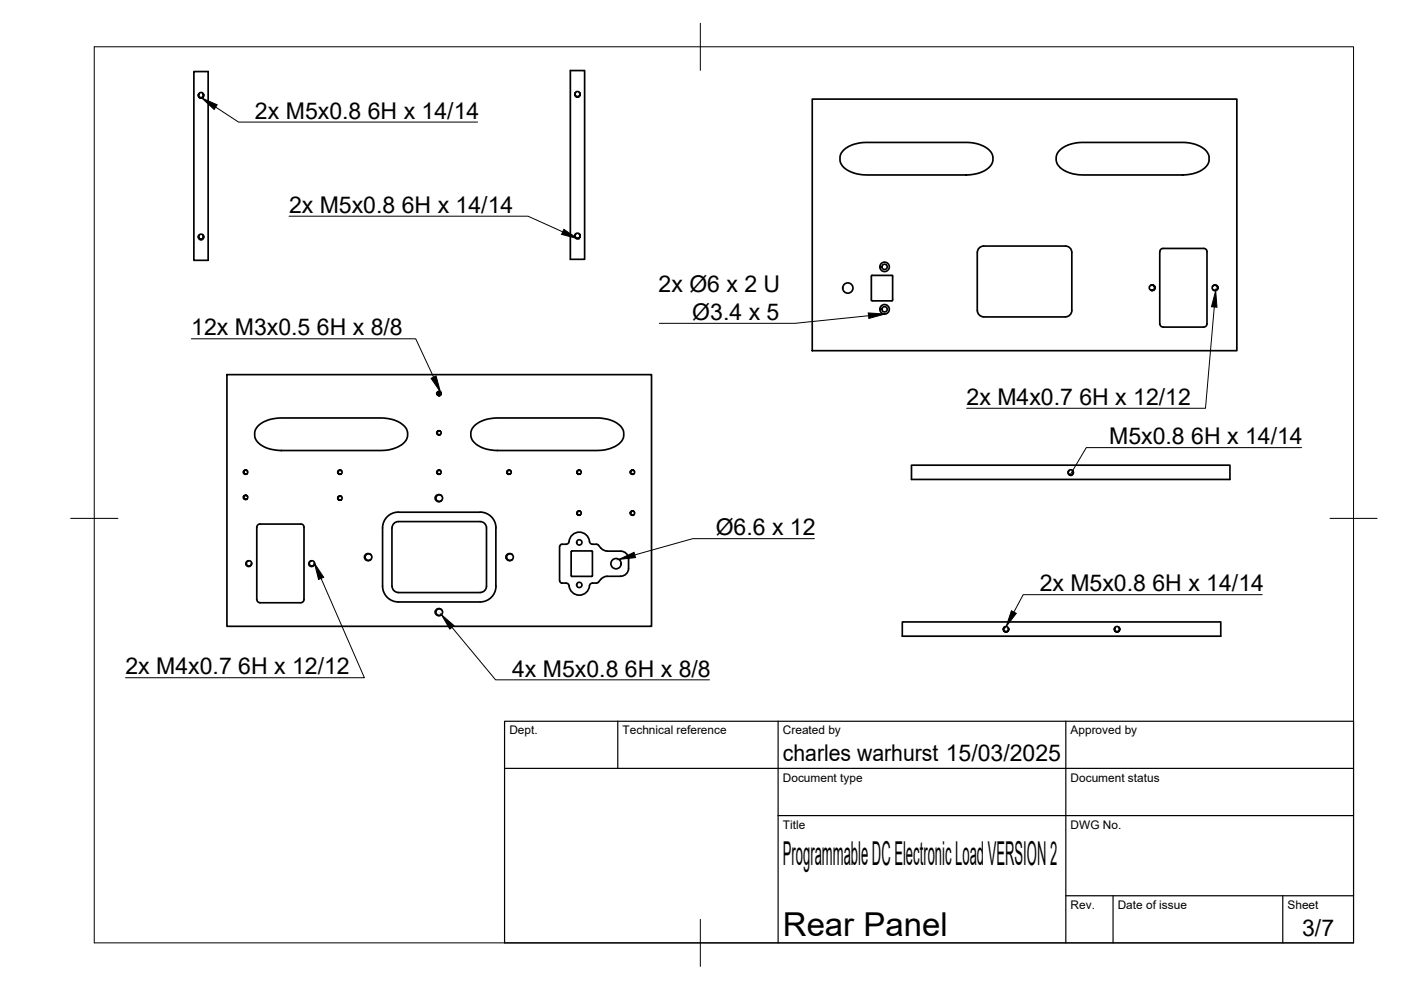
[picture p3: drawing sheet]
<svg xmlns="http://www.w3.org/2000/svg" width="297mm" height="210mm" viewBox="0 0 297 210" stroke-linecap="round" stroke-linejoin="round" font-family="sans-serif">
<!-- layer: Visible -->
<g fill="none" stroke="#000" stroke-width=".36">
<path d="M41.1 15.2h3v40h-3zM43.1 19.8l-.5-.2-.4 .2M120.9 15h3.1v40h-3.1zM122 19.6l-.1 .6 .4 .3h.3l.3-.3v-.6l.1 .4-.3 .5-.5 .1-.2-.2-.1-.4zM122.9 19.6l-.5-.2-.4 .2M42.8 20.8l-.5-.1-.2-.2 .1-.7-.1 .6 .4 .3 .5-.2v-.7l.1 .2 .1 .4-.4 .4M172.2 21h90v53.4h-90zM178.8 31.9l1.7-1.1 2.5-.6h22.6l2.2 .5 1.5 .8 1 1.1 .2 1.3-.5 1.2-1.1 1-1.3 .6-1.9 .4h-22.5l-1.4-.2-1.4-.5-.9-.5-.8-.6-.6-1.1v-1l.3-.8zM224.7 31.8l1.6-1 2.6-.6h22.5l2.1 .4 1.7 .9 1 1.2 .1 1.4-.4 1-1.1 1-1.3 .6-1.9 .4h-22.6l-1.7-.3-1.1-.4-1.1-.6-.7-.7-.4-.9-.1-.8 .2-.8zM42.8 50.8h-.4l-.3-.3-.1-.3 .2-.4-.1 .6 .5 .3 .5-.3-.1-.6 .1 .2 .1 .5-.4 .3M43.1 49.8l-.5-.2-.4 .2M122 49.6l-.1 .6 .5 .3 .5-.3v-.6l.1 .4-.3 .5-.4 .1-.3-.2-.1-.4z"/>
<path d="M122.9 49.6l-.5-.2-.4 .2M184.7 58.5v5.1M184.9 58.4h4.2M184.9 58.4l-.1 .1M189.1 58.4l.2 .1-.1 5.2-4.3 .1-.1-.2M245.9 53.4v15.3a.67 .67 0 0 0 .7 .6l8.6 .1a.7 .7 0 0 0 .7-.7v-15.3M245.9 53.3a.67 .67 0 0 1 .7-.6h8.6a.67 .67 0 0 1 .7 .6M48.1 79.4h90v53.4h-90zM208.6 67.2h17.3M208.6 67.2a1.38 1.38 0 0 1-1.4-1.4v-12.3a1.34 1.34 0 0 1 1.4-1.3h17.3a1.34 1.34 0 0 1 1.3 1.3v12.3a1.34 1.34 0 0 1-1.3 1.4M243.9 60.6l.4-.2 .4 .1 .2 .5-.1 .4-.5 .2-.4-.2 .6 .1 .3-.4-.4-.6zM243.9 60.6l-.2 .4 .2 .4"/>
<path d="M257.2 60.6l.7-.2 .4 .6-.4 .6h-.4l-.3-.2M257.2 60.6l.6-.1 .3 .5-.3 .5-.6-.1M257.2 60.6l-.2 .4 .2 .4M52.4 99.8l.1 .3-.1 .3M54.6 90.4a6.9 6.9 0 0 1 5-1.8h21.2a6.3 6.3 0 0 1 5.4 2.4 2.76 2.76 0 0 1-1.7 3.7l-2 .7-1.7 .1h-21.2a6.1 6.1 0 0 1-5.4-2.4 2.56 2.56 0 0 1 .4-2.7zM72.4 99.8l.1 .3-.1 .3M92.7 83.6h.8zM92.7 83.3l.8 .1M92.7 83.3h.8zM92.7 83.6l.6 .1M92.8 91.5l.2-.2 .4 .2a.41 .41 0 0 0-.6 0 .41 .41 0 0 0 0 .6 .41 .41 0 0 0 .6 0 .45 .45 0 0 1-.7 0 .45 .45 0 0 1 .1-.6zM92.9 83.1l-.1 .1"/>
<path d="M92.9 83.1h.5M92.9 83.4l-.2 .1M92.9 83.6l-.1 .1M92.9 83.2h.4M92.9 83.5h.4M92.9 83.7h.4M92.9 83.8h.4M93 83l.3 .1M93 83.8l.2 .1M93 83h.2M93.3 83.1l.2 .2M93.3 83.4l.2 .1"/>
<path d="M93.4 83.1a.41 .41 0 0 0-.6 0 .41 .41 0 0 0 0 .6 .41 .41 0 0 0 .6 0 .46 .46 0 0 1-.6 .1 .46 .46 0 0 1-.2-.5M93.4 83.1a.45 .45 0 0 0-.8 .2M93.4 83.1l.1 .3-.2 .3h.2M93.4 91.4l.1 .4-.1 .3M93.4 99.8l.1 .3-.1 .3M100.7 90.2a7.3 7.3 0 0 1 4.8-1.6h21.1a6.2 6.2 0 0 1 5.4 2.4 2.72 2.72 0 0 1-1.7 3.7l-2 .7-1.7 .1h-21.1a6.1 6.1 0 0 1-5.5-2.4 2.49 2.49 0 0 1 .7-2.9zM107.5 100a.47 .47 0 0 1 .7-.2 .42 .42 0 0 0-.5 0 .42 .42 0 0 0 0 .6 .42 .42 0 0 0 .5 0 .48 .48 0 0 1-.7-.1M107.5 100v.2M108.3 99.8l.1 .3-.1 .3M123.1 99.8l.1 .3-.1 .3M134.4 99.8l.2 .3-.2 .3M193.3 98.6h67.5v3.1h-67.5z"/>
<path d="M226.6 99.8l-.1 .6 .5 .3 .5-.3-.1-.6 .2 .5-.2 .4-.4 .1-.4-.2-.2-.5zM227.4 99.8l-.4-.2-.4 .2M51.6 100.2a.46 .46 0 0 1 .2-.5 .46 .46 0 0 1 .6 .1 .42 .42 0 0 0-.6 0 .42 .42 0 0 0 0 .6 .42 .42 0 0 0 .6 0 .46 .46 0 0 1-.8-.1M51.7 105.2l.4-.2 .3 .1a.43 .43 0 0 0-.6 .1 .43 .43 0 0 0 0 .5 .43 .43 0 0 0 .6 .1 .46 .46 0 0 1-.6 0 .46 .46 0 0 1-.1-.6zM52.3 119.1l.4-.2a.56 .56 0 0 0-.5 .6 .56 .56 0 0 0 .6 .5 .56 .56 0 0 0 .5-.6 .61 .61 0 0 1-.7 .7 .61 .61 0 0 1-.3-1zM52.4 105.1l.1 .3-.1 .3M52.7 118.9l.4 .1 .3 .4M54.7 111.3l.4-.2h8.7a.67 .67 0 0 1 .7 .7v15.3a.67 .67 0 0 1-.7 .7h-8.7a.71 .71 0 0 1-.7-.7l.1-15.3zM66 118.9a.61 .61 0 0 0-.5 .5 .61 .61 0 0 0 .4 .7M66 118.9a.56 .56 0 0 0-.4 .6 .56 .56 0 0 0 .6 .5 .56 .56 0 0 0 .5-.6M66 118.9l.5 .1 .2 .4M66.7 119.4a.61 .61 0 0 1-.9 .7"/>
<path d="M71.6 100.2a.46 .46 0 0 1 .2-.5 .46 .46 0 0 1 .6 .1 .42 .42 0 0 0-.6 0 .42 .42 0 0 0 0 .6 .42 .42 0 0 0 .6 0 .46 .46 0 0 1-.8-.1M71.8 105.3l.3-.2 .3 .2a.42 .42 0 0 0-.6 0 .42 .42 0 0 0 0 .6 .42 .42 0 0 0 .6 0 .46 .46 0 0 1-.7 0 .46 .46 0 0 1 .1-.6zM72.4 105.3l.1 .3-.1 .3M77.3 117.9a.78 .78 0 0 1 1.3-.3 .71 .71 0 0 0-1 0 .71 .71 0 0 0 0 1 .71 .71 0 0 0 1 .1 .78 .78 0 0 1-1.3-.4M77.3 117.9v.4M78.6 117.6l.2 .5-.2 .6M84.5 108.6h17.3M84.5 110.6h17.3M84.5 108.6a3.4 3.4 0 0 0-3.4 3.3v12.4a3.4 3.4 0 0 0 3.4 3.3M84.5 110.6a1.38 1.38 0 0 0-1.4 1.3v12.4a1.34 1.34 0 0 0 1.4 1.3M92.6 100.2a.47 .47 0 0 1 .2-.5 .47 .47 0 0 1 .6 .1 .41 .41 0 0 0-.6 0 .41 .41 0 0 0 0 .6 .41 .41 0 0 0 .6 0 .46 .46 0 0 1-.8-.1M93.6 105.1a.77 .77 0 0 0-1.1 0 .77 .77 0 0 0 0 1 .77 .77 0 0 0 1.1 0"/>
<path d="M93.6 105.1a.71 .71 0 0 0-1 0 .71 .71 0 0 0 0 1 .71 .71 0 0 0 1 0M93.6 105.1l.2 .5-.2 .5M101.8 108.6a3.4 3.4 0 0 1 3.4 3.3M101.8 110.6a1.34 1.34 0 0 1 1.3 1.3v12.4a1.34 1.34 0 0 1-1.3 1.3M105.1 111.9v12.4M108.6 117.6a.77 .77 0 0 0-1.1 0 .77 .77 0 0 0 0 1.1 .77 .77 0 0 0 1.1 0M108.6 117.6a.71 .71 0 0 0-1 0 .71 .71 0 0 0 0 1 .71 .71 0 0 0 1 .1M108.6 117.6l.2 .5-.2 .6M118.6 115.9v7.2M120.7 114.8a2.2 2.2 0 0 1 2.3-2 2.2 2.2 0 0 1 2 2.2l.4 .3 1.2 .1 .8 .9M120.7 114.8a.67 .67 0 0 1-.7 .6l-1.1 .1-.2 .4M122.3 100.2a.46 .46 0 0 1 .2-.5 .46 .46 0 0 1 .6 .1 .42 .42 0 0 0-.6 0 .42 .42 0 0 0 0 .6 .42 .42 0 0 0 .6 0 .46 .46 0 0 1-.8-.1"/>
<path d="M122.4 108.5l.4-.2 .3 .2a.42 .42 0 0 0-.6 0 .42 .42 0 0 0 0 .6 .42 .42 0 0 0 .6 0 .46 .46 0 0 1-.7 0 .46 .46 0 0 1 0-.6zM123.1 108.5l.1 .3-.1 .3M125.4 116.8h-4.1l-.2 .2 .1 5.2h4.2M125.4 116.8l.2 .2v5.1l-.2 .1M127.5 116.2l.5 .5 .7 .1M128.7 116.9h2.9a1.66 1.66 0 0 1 1.7 1.6v2M133.6 100.2a.46 .46 0 0 1 .3-.5 .46 .46 0 0 1 .5 .1 .42 .42 0 0 0-.6 0 .42 .42 0 0 0 0 .6 .42 .42 0 0 0 .6 0 .48 .48 0 0 1-.8-.1M133.8 108.5l.3-.2 .3 .2a.42 .42 0 0 0-.6 0 .42 .42 0 0 0 0 .6 .42 .42 0 0 0 .6 0 .46 .46 0 0 1-.6 0 .46 .46 0 0 1 0-.6zM134.4 108.5l.2 .3-.2 .3M84.5 127.6h17.3M84.5 125.6h17.3M92.3 129.6a.78 .78 0 0 0 .3 .8 .78 .78 0 0 0 1-.1"/>
<path d="M92.3 129.6a.75 .75 0 0 1 1.3-.3 .71 .71 0 0 0-1 0 .71 .71 0 0 0 0 1 .71 .71 0 0 0 1 0M93.6 129.2l.2 .6-.2 .5M105.2 124.3a3.4 3.4 0 0 1-3.4 3.3M118.7 123.1v.3a1.64 1.64 0 0 0 1.5 .3l.5 .5M127.4 122.8l-.8 .8h-1a.67 .67 0 0 0-.6 .6 2.17 2.17 0 0 1-2.2 2 2.17 2.17 0 0 1-2.1-2M128.7 122.2l-.7 .1-.5 .5M133.3 120.5a1.66 1.66 0 0 1-1.7 1.7h-2.9M191.3 131.9h67.5v3h-67.5zM212.8 133.1l.1-.1-.1 .6 .5 .3 .5-.3-.1-.6 .2 .4-.1 .3-.3 .3h-.5l-.3-.4zM212.9 133l.4-.2 .4 .2M236.4 133l.4-.2 .5 .2M237 134h-.4l-.3-.3v-.3l.1-.4-.1 .6 .5 .3 .5-.3-.1-.6 .1 .1 .1 .5-.4 .4"/>
<circle cx="187.5" cy="56.6" r=".56"/>
<circle cx="187.5" cy="56.6" r="1.01"/>
<circle cx="179.8" cy="61.1" r="1.09"/>
<circle cx="187.5" cy="65.6" r=".56"/>
<circle cx="187.5" cy="65.6" r="1.01"/>
<circle cx="122.8" cy="115" r=".56"/>
<circle cx="130.6" cy="119.5" r="1.09"/>
<circle cx="122.8" cy="124" r=".56"/>
</g>
<!-- layer: BORDER -->
<path d="M20 9.9h267v190h-267zM148.5 4.9v10M15 109.9h10M282 109.9h10M148.5 194.9v10" fill="none" stroke="#000" stroke-width=".21"/>
<!-- layer: TITLEBLOCK -->
<path d="M107 152.9h180v47h-180zM131 152.9v10M165 152.9v47M226 152.9v47M107 162.9h180M165 172.9h122M226 189.9h61M236 189.9v10M272 189.9v10" fill="none" stroke="#000" stroke-width=".25"/>
<!-- layer: Hole Notes -->
<path d="M42.8 20.8l3.2 1.4-.6 1zM119.5 48.6l3 2-3.4-.9zM91.4 80.2l1.1-.5 .9 3.4zM184.1 66.4l3.5 .2-3.4 .9zM257.7 61.6l.3 3.5-1.1-.1zM131.2 118.6l3.2-1.5 .3 1.1zM66.7 119.4l1.9 3-1.1 .5zM93.6 130.3l2.7 2.3-.9 .8zM214.4 129.5l1.1 .5-2.2 2.9z" fill="#000" stroke="#000" stroke-width=".21"/>
<path d="M45.7 22.7l4.9 3.2h50.7M61.3 45.8h50.7l7.3 3.4M40.6 71.8h47.5l3.8 8.2M184.1 66.9l-15.5 1.7h-28.8M257.5 65.1l-1.9 21.5h-50.7M276 94.9h-45.7l-3.5 5.9M172.7 114.2h-25.8l-12.3 3.5M68.1 122.6l9.2 21.1h-50.7M95.8 133l9.3 11.1h45.3M267.6 126.1h-50.7l-1.9 3.7" fill="none" stroke="#000" stroke-width=".21"/>
<g font-size="7">
<text x="166" y="183.4">Programmable DC Electronic Load VERSION 2</text>
<text x="166" y="198.4">Rear Panel</text>
</g>
<g font-size="4.9">
<text x="54.1" y="25.2">2x M5x0.8</text>
<text x="78" y="25.2">6H x 14/14</text>
<text x="61.3" y="45.1">2x M5x0.8</text>
<text x="85.2" y="45.1">6H x 14/14</text>
<text x="139.6" y="61.9">2x Ø6 x 2 U</text>
<text x="40.6" y="71.1">12x M3x0.5</text>
<text x="67.2" y="71.1">6H x 8/8</text>
<text x="146.8" y="67.9">Ø3.4 x 5</text>
<text x="204.9" y="85.9">2x M4x0.7</text>
<text x="228.9" y="85.9">6H x 12/12</text>
<text x="235.2" y="94.2">M5x0.8</text>
<text x="252.6" y="94.2">6H x 14/14</text>
<text x="151.7" y="113.5">Ø6.6 x 12</text>
<text x="220.4" y="125.4">2x M5x0.8</text>
<text x="244.3" y="125.4">6H x 14/14</text>
<text x="26.6" y="143">2x M4x0.7</text>
<text x="50.5" y="143">6H x 12/12</text>
<text x="108.6" y="143.4">4x M5x0.8</text>
<text x="132.5" y="143.4">6H x 8/8</text>
<text x="166" y="161.4">charles warhurst 15/03/2025</text>
<text x="276.1" y="198.6">3/7</text>
</g>
<g font-size="2.5">
<text x="108" y="155.7">Dept.</text>
<text x="132" y="155.7">Technical reference</text>
<text x="166" y="155.7">Created by</text>
<text x="227" y="155.7">Approved by</text>
<text x="166" y="165.7">Document type</text>
<text x="227" y="165.7">Document status</text>
<text x="166" y="175.7">Title</text>
<text x="227" y="175.7">DWG No.</text>
<text x="227" y="192.7">Rev.</text>
<text x="237" y="192.7">Date of issue</text>
<text x="273" y="192.7">Sheet</text>
</g>
</svg>
